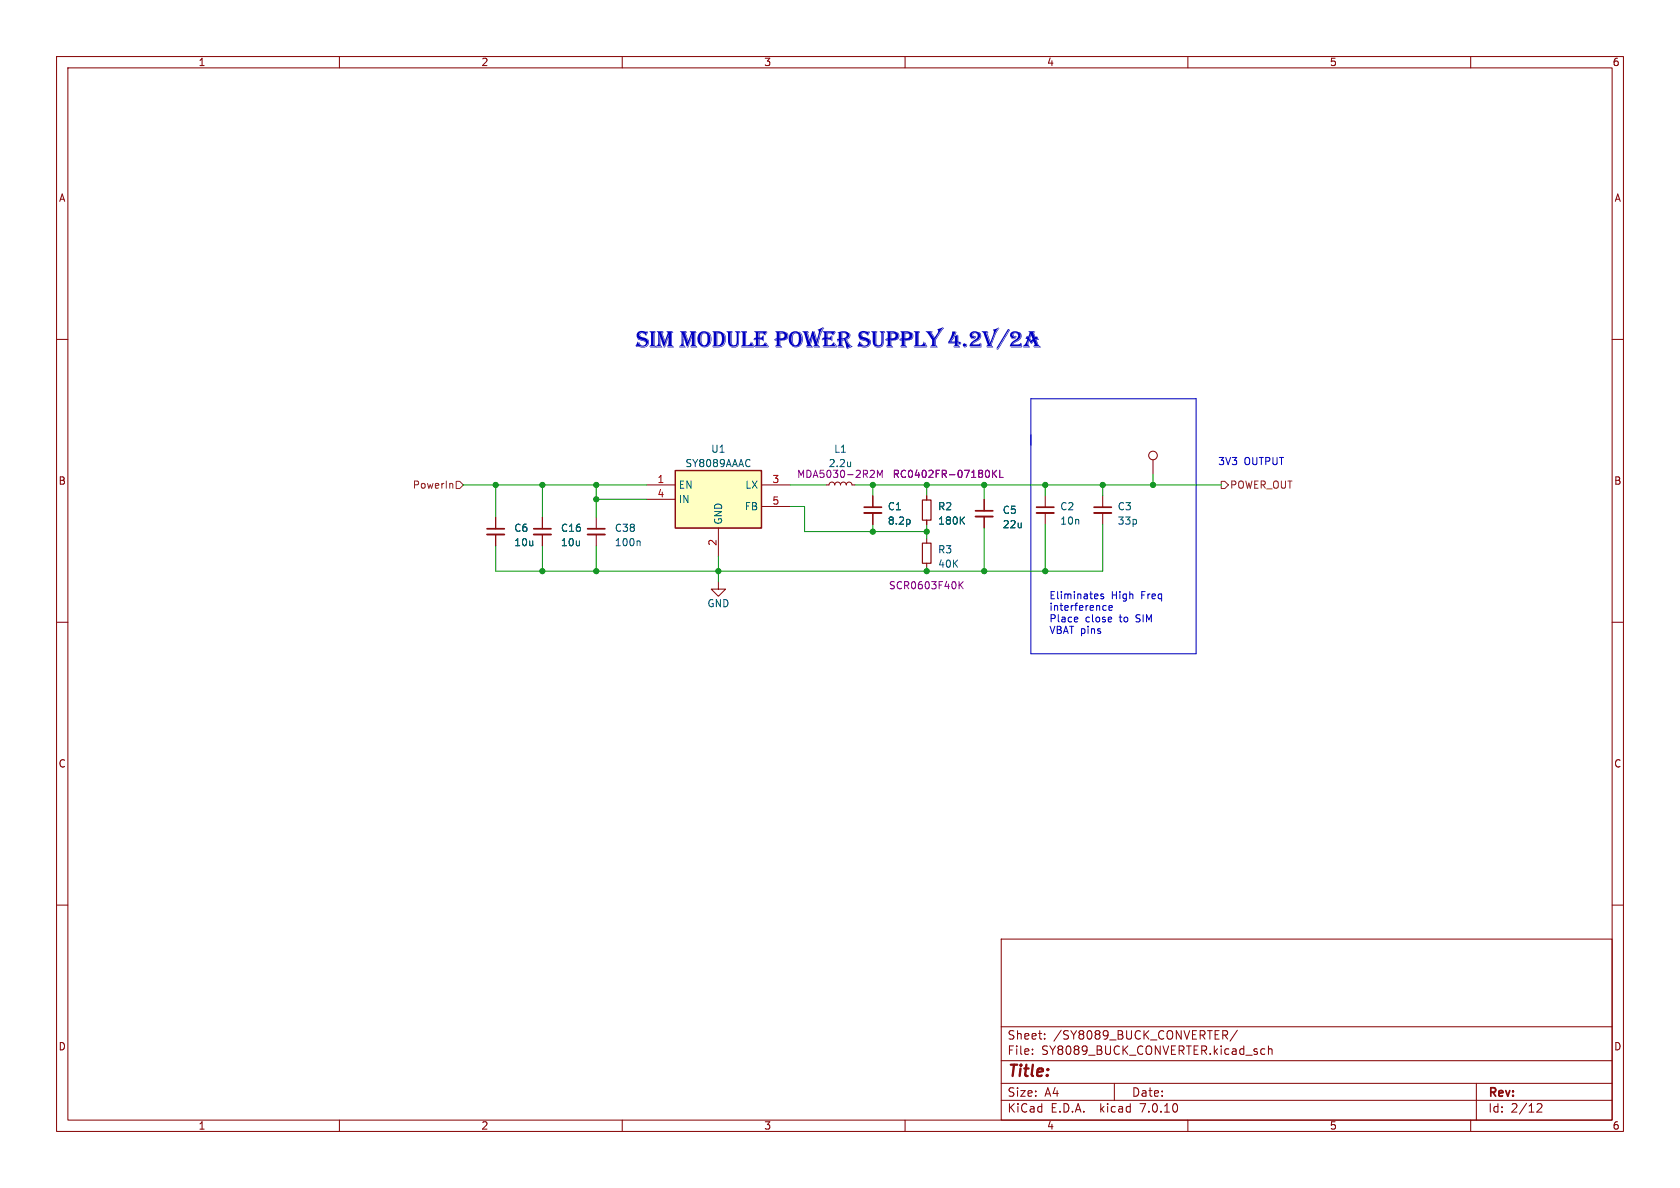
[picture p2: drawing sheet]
<svg xmlns="http://www.w3.org/2000/svg" width="297mm" height="210mm" viewBox="0 0 297 210" stroke-linecap="round" stroke-linejoin="round" font-family="sans-serif">
<g fill="none" stroke="#840000" stroke-width=".18">
<path d="M10 10h277v190h-277zM12 12h273v186h-273zM60 10v2M110 10v2M160 10v2M210 10v2M260 10v2M10 60h2M285 60h2M87.6 91.4v2.1M87.6 94.5v2M95.9 91.4v2.1"/>
<path d="M95.9 94.5v2M105.4 91.4v2.1M105.4 94.5v2M114.3 85.7h5.1M114.3 88.3h5.1M127 93.3v5.1M134.6 85.7h5.1M134.6 89.5h5.1M146 85.7h.6l.1-.3 .4-.2 .3 .2 .2 .3 .1-.3 .4-.2 .4 .2 .1 .3 .1-.3 .4-.2 .4 .2 .1 .3 .2-.3 .3-.2 .4 .2 .1 .3h.5M154.3 87.6v2.1M154.3 90.7v2M163.8 87.6v.8"/>
<path d="M163.8 91.9v.8M163.8 95.3v.7M163.8 99.6v.7M174 88.3v2M174 91.3v2M184.8 87.6v2.1M184.8 90.7v2M194.9 87.6v2.1M194.9 90.7v2M203.8 81.3v2.5M10 110h2M127 102.9v1.2h1.3l-1.3 1.3-1.3-1.3h1.3"/>
<path d="M285 110h2M10 160h2M285 160h2M177 166h108v32h-108zM60 198v2M110 198v2M160 198v2M177 194.5h108M177 191.5h108M177 187.5h108M177 181.5h108M182.5 186.3v.1"/>
<path d="M182.5 185.5v.1M184.7 183.6v.1M184.7 182.8v.1M197 191.5v3M210 198v2M216.5 183l.5 .7M216.7 182.2l.3 .3v.3l-.3 .2M218.7 182.1l-1.2 2M223.2 185.4l.4 .1M223.6 186.3l-.4 .1M224.2 185.5l.3-.1 .3 .1 .1 .9M224.2 184.9v1.5"/>
<path d="M260 198v2M261 191.5v6.5M271.7 195.2l.6-.1 .2 .1 .1 .3-.9 1.1h.9"/>
<circle cx="203.8" cy="80.5" r=".76"/>
</g>
<path d="M86.1 94.5h3.1M94.4 94.5h3M103.9 94.5h3M152.8 90.7h3M172.5 91.3h3M183.3 90.7h3M193.4 90.7h3.1" fill="none" stroke="#840000" stroke-width=".33"/>
<path d="M86.1 93.5h3.1M94.4 93.5h3M103.9 93.5h3M152.8 89.7h3M172.5 90.3h3M183.3 89.7h3M193.4 89.7h3.1" fill="none" stroke="#840000" stroke-width=".3"/>
<path d="M113 95.6l.2 .2v.7M150.4 81.6v.9M150.4 82.4h-.1M160.8 91.9v.6M170 91.9l.5 .8M170.5 91.4l-.7 .7" fill="none" stroke="#006464" stroke-width=".18"/>
<path d="M163.1 96h1.5v3.6h-1.5zM163.1 88.4h1.5v3.5h-1.5z" fill="none" stroke="#840000" stroke-width=".2"/>
<path d="M154.5 83.2l.1 .2-.1 .3-.7 .7h.8M155.1 84.4v-1.3l.4 .9 .5-.9v1.3M174.8 83.3l.1 .3-.1 .7M175.5 83.1v1.3M175.7 83.7l.5 .7M176.2 83.1l-.7 .8M176.7 83.1v1.3h.6M169.7 103.4l.6 .7M170.3 102.8l-.8 .7" fill="none" stroke="#840084" stroke-width=".18"/>
<path d="M119.4 83.2h15.2v10.1h-15.2z" fill="#ffffc2" stroke="#ffffc2" stroke-width=".18"/>
<path d="M119.4 83.2h15.2v10.1h-15.2z" fill="none" stroke="#840000" stroke-width=".25"/>
<path d="M79.7 85.5l.4 .1v.7M80.6 85.1h.7l.6 .6-.6 .7h-.7zM215.9 85.1h.6l.7 .6-.7 .7h-.6z" fill="none" stroke="#725600" stroke-width=".18"/>
<path d="M190.4 109.1l.1 .3-.6 .1M190.5 109.9h-.1M195.1 105.1l-.3-.1-.2 .2 .1 .2 .4 .1v.3h-.5M195.2 107l.4 .1M195.6 107.8l-.4 .1M196 107.5l.6-.2v-.2l-.4-.1-.2 .2 .1 .6h.5" fill="none" stroke="#0000c2" stroke-width=".18"/>
<path d="M181.8 58.5h1.1l-.3 .3 .3 .9-.2-.9 .2-.2h.1l-.2 .3 .3 .7 .1-.2 .2 .3a.17 .17 0 0 1-.1 .3 .17 .17 0 0 1-.2-.1l.4 1.1-.4-1h.4l-.2-.5 .1 .1 .3 .5h-.5l.4 .9 .5 .4h-1.3l-.1-.1h1.1l-1.2-.1 .3-.2-.2-.6-.4 .4 .4-.5-.2 .1a.22 .22 0 0 1-.2 .3 .22 .22 0 0 1-.2-.2l-.2-.2-.1 .5 .3 .6h-1.2v-.1h1l-1.2-.1 .6-.4h.3l.1 .2 .1-.9-.2 .7h-.3l.2-.6a.22 .22 0 0 0 .1-.3 .22 .22 0 0 0-.3 0l.6-.1 .4 .5-.3-.5 .2 .1a.18 .18 0 0 0 .1 .2 .18 .18 0 0 0 .2-.1l-.2-.7-.2 .5h-.1l.2-.7-.3 .7h-.6l.2-.3 .2 .2-.1-.3 .2 .1 .2-.7z" fill="#0000c2"/>
<path d="M182.2 70.5h29.3v45.1h-29.3z" fill="none" stroke="#0000c2" stroke-width=".18"/>
<g fill="none" stroke="#009600" stroke-width=".18">
<path d="M81.9 85.7h32.4M87.6 85.7v5.7M95.9 85.7v5.7M95.9 96.5v4.5M105.4 88.3h8.9M105.4 85.7v5.7M105.4 96.5v4.5M127 98.4v4.5M139.7 85.7h6.3M139.7 89.5h2.5v4.5h21.6M151.1 85.7h64.8M154.3 85.7v1.9"/>
<path d="M154.3 92.7v1.3M163.8 85.7v1.9M163.8 92.7v2.6M174 85.7v2.6M174 93.3v7.7M184.8 85.7v1.9M184.8 92.7v8.3M194.9 92.7v8.3h-107.3v-4.5M194.9 85.7v1.9M203.8 83.8v1.9M163.8 100.3v.7"/>
</g>
<path d="M87.6 91.4v2.1M87.6 94.5v2M95.9 91.4v2.1M95.9 94.5v2M154.3 87.6v2.1M154.3 90.7v2M163.8 87.6v.8M163.8 91.9v.8M174 88.3v2M174 91.3v2" fill="none" stroke="#840000" stroke-width=".18"/>
<path d="M160.8 91.9v.6M170 91.9l.5 .8M170.5 91.4l-.7 .7" fill="none" stroke="#006464" stroke-width=".18"/>
<path d="M174.8 83.3l.1 .3-.1 .7M175.5 83.1v1.3M175.7 83.7l.5 .7M176.2 83.1l-.7 .8M176.7 83.1v1.3h.6" fill="none" stroke="#840084" stroke-width=".18"/>
<g fill="#009600" stroke="#009600" stroke-width=".18">
<circle cx="184.8" cy="101" r=".46"/>
<circle cx="194.9" cy="85.7" r=".46"/>
<circle cx="184.8" cy="85.7" r=".46"/>
<circle cx="203.8" cy="85.7" r=".46"/>
<circle cx="105.4" cy="85.7" r=".46"/>
<circle cx="95.9" cy="85.7" r=".46"/>
<circle cx="105.4" cy="101" r=".46"/>
<circle cx="95.9" cy="101" r=".46"/>
<circle cx="87.6" cy="85.7" r=".46"/>
<circle cx="105.4" cy="88.3" r=".46"/>
<circle cx="127" cy="101" r=".46"/>
<circle cx="163.8" cy="85.7" r=".46"/>
<circle cx="154.3" cy="94" r=".46"/>
<circle cx="154.3" cy="85.7" r=".46"/>
<circle cx="163.8" cy="94" r=".46"/>
<circle cx="174" cy="85.7" r=".46"/>
<circle cx="174" cy="101" r=".46"/>
<circle cx="163.8" cy="101" r=".46"/>
</g>
<text font-size="4.2" fill="#0000c2" x="112.4" y="61.9">SIMMODULEPOWERSUPPLY4.2V/2A</text>
<text font-size="2.8" fill="#840000" x="178" y="190.9">Title:</text>
<g font-size="2.1" fill="#840000">
<text x="178" y="184">Sheet:</text>
<text x="186.2" y="184">/SY8089_BUCK_CONVERTER/</text>
<text x="178" y="186.7">File:</text>
<text x="184.1" y="186.7">SY8089_BUCK_CONVERTER.kicad_sch</text>
<text x="178" y="196.9">KiCad</text>
<text x="178" y="194.1">Size:</text>
<text x="184.7" y="194.1">A4</text>
<text x="185.7" y="196.9">E.D.A.</text>
<text x="194.6" y="196.9">kicad</text>
<text x="200" y="194.1">Date:</text>
<text x="201.8" y="196.9">7.0.10</text>
<text x="263" y="194.3">Rev:</text>
<text x="263" y="196.9">Id:</text>
<text x="267.1" y="196.9">2/12</text>
</g>
<g font-size="1.8" fill="#840000">
<text x="35" y="11.9">1</text>
<text x="85" y="11.9">2</text>
<text x="135" y="11.9">3</text>
<text x="185" y="11.9">4</text>
<text x="235" y="11.9">5</text>
<text x="285" y="11.9">6</text>
<text x="10.3" y="35.9">A</text>
<text x="285.3" y="35.9">A</text>
<text x="10.3" y="85.9">B</text>
<text x="285.3" y="85.9">B</text>
<text x="10.3" y="135.9">C</text>
<text x="285.3" y="135.9">C</text>
<text x="10.3" y="185.9">D</text>
<text x="285.3" y="185.9">D</text>
<text x="35" y="199.9">1</text>
<text x="85" y="199.9">2</text>
<text x="135" y="199.9">3</text>
<text x="185" y="199.9">4</text>
<text x="235" y="199.9">5</text>
<text x="285" y="199.9">6</text>
</g>
<g font-size="1.8" fill="#006464">
<text x="121.1" y="82.8">SY8089AAAC</text>
<text x="125.6" y="80.2">U1</text>
<text x="147.4" y="80.2">L1</text>
<text x="119.9" y="86.6">EN</text>
<text x="119.9" y="89.1">IN</text>
<text x="131.7" y="86.6">LX</text>
<text x="90.8" y="94.2">C6</text>
<text x="99.1" y="94.2">C16</text>
<text x="108.6" y="94.2">C38</text>
<text x="127.9" y="92.8" transform="rotate(-90 127.9 92.8)">GND</text>
<text x="131.6" y="90.4">FB</text>
<text x="156.9" y="90.4">C1</text>
<text x="156.9" y="92.9">8.2p</text>
<text x="165.7" y="90.4">R2</text>
<text x="165.7" y="92.9">180K</text>
<text x="177.2" y="91">C5</text>
<text x="177.2" y="93.6">22u</text>
<text x="187.3" y="90.4">C2</text>
<text x="187.3" y="92.9">10n</text>
<text x="197.5" y="90.4">C3</text>
<text x="197.5" y="92.9">33p</text>
<text x="90.8" y="96.8">10u</text>
<text x="99.1" y="96.8">10u</text>
<text x="108.6" y="96.8">100n</text>
<text x="165.7" y="98">R3</text>
<text x="165.7" y="100.6">40K</text>
<text x="125" y="107.5">GND</text>
</g>
<g font-size="1.8" fill="#840084">
<text x="146.4" y="82.8">2.2u</text>
<text x="140.8" y="84.7">MDA5030-2R2M</text>
<text x="157.7" y="84.7">RC0402FR-07180KL</text>
<text x="157" y="104.4">SCR0603F40K</text>
</g>
<g font-size="1.8" fill="#0000c2">
<text x="215.3" y="82.3">3V3</text>
<text x="219.9" y="82.3">OUTPUT</text>
<text x="185.4" y="106">Eliminates</text>
<text x="196.4" y="106">High</text>
<text x="201.9" y="106">Freq</text>
<text x="185.4" y="108.1">interference</text>
<text x="185.4" y="110.1">Place</text>
<text x="185.4" y="112.1">VBAT pins</text>
<text x="191.9" y="110.1">close</text>
<text x="198" y="110.1">to</text>
<text x="201.1" y="110.1">SIM</text>
</g>
<g font-size="1.8" fill="#725600">
<text x="72.9" y="86.6">PowerIn</text>
<text x="217.4" y="86.6">POWER_OUT</text>
</g>
<g font-size="1.8" fill="#a90000">
<text x="116.1" y="85.5">1</text>
<text x="116.1" y="88">4</text>
<text x="136.5" y="85.5">3</text>
<text x="136.5" y="89.3">5</text>
<text x="126.7" y="96.6" transform="rotate(-90 126.7 96.6)">2</text>
</g>
</svg>
